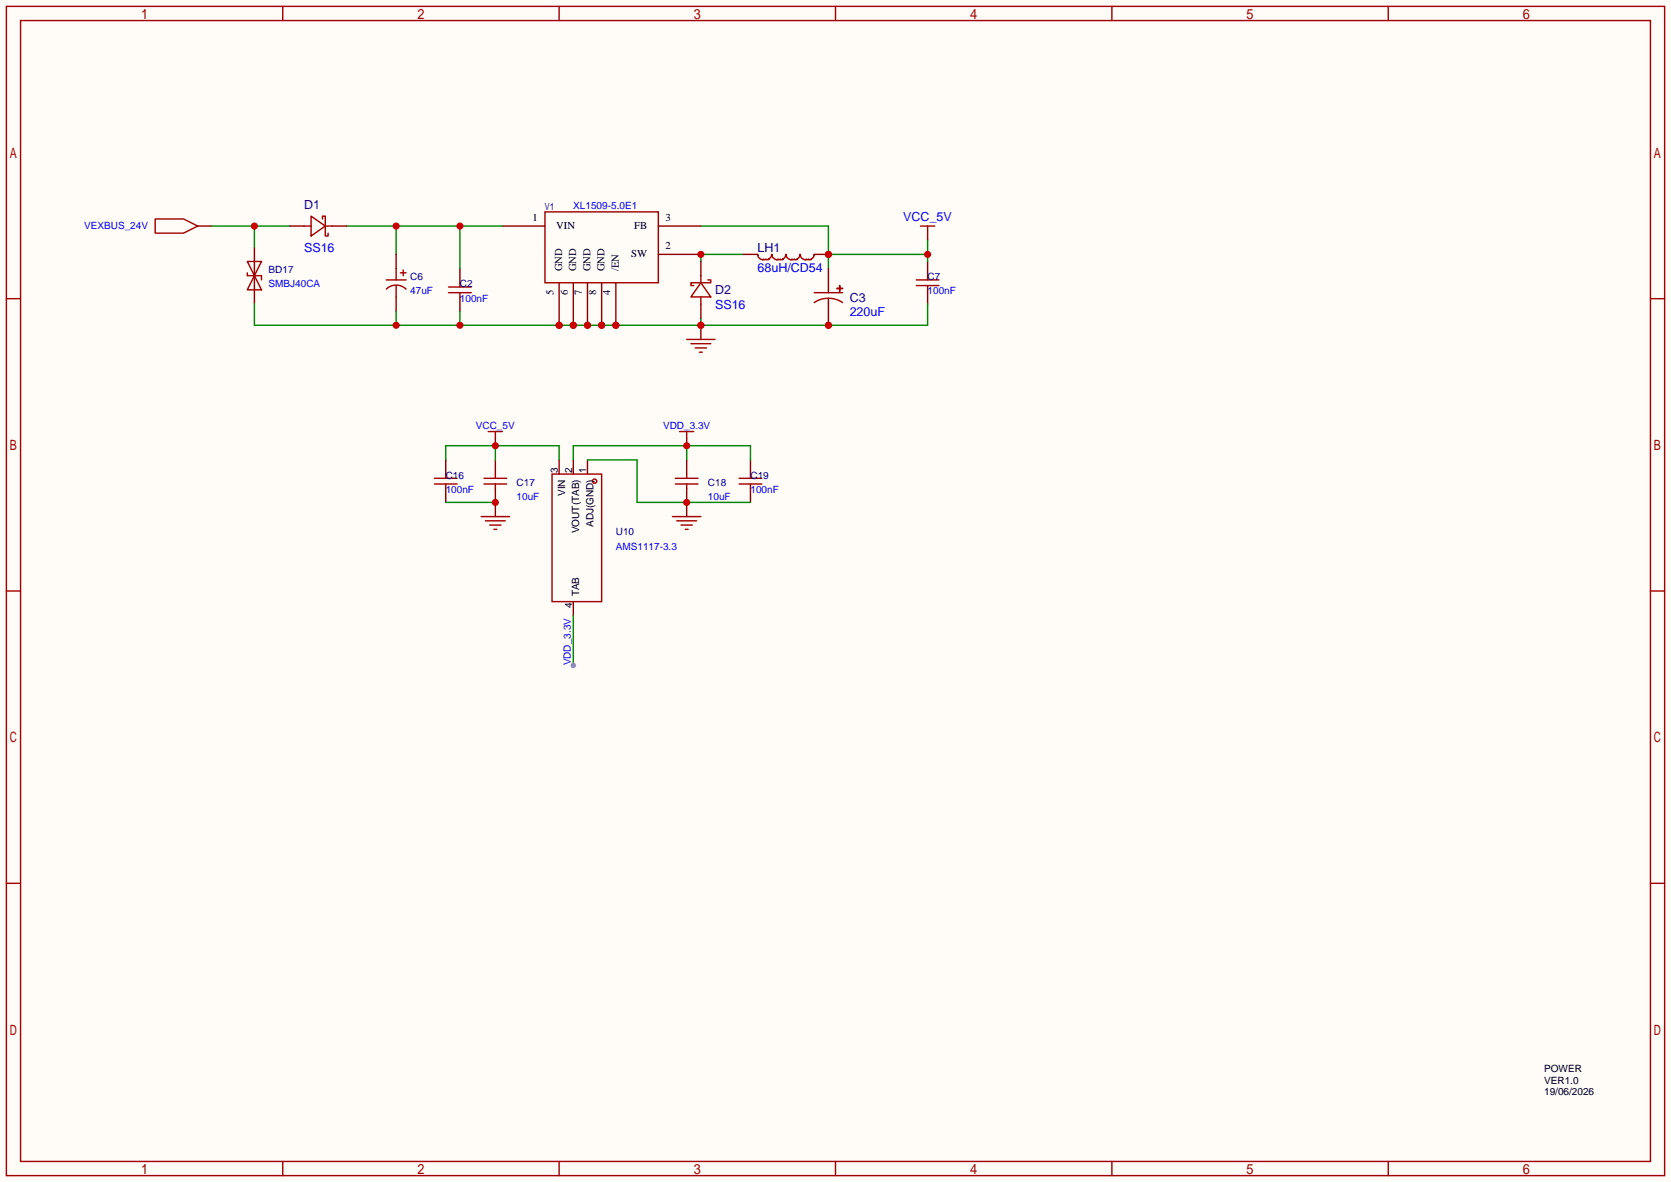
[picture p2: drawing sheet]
<svg xmlns="http://www.w3.org/2000/svg" width="299mm" height="212mm" viewBox="0 0 299 212" stroke-linecap="round" stroke-linejoin="round" font-family="sans-serif">
<path d="M0 0h299.5v211.8h-299.5z" fill="#fffcf7"/>
<g fill="none" stroke="#a10000" stroke-width=".25">
<path d="M1.1 1.1h297.2v209.6h-297.2zM3.7 3.7h292.1v204.5h-292.1zM50.7 1.1v2.6M100.2 1.1v2.6M149.7 1.1v2.6M199.3 1.1v2.6M248.8 1.1v2.6M1.1 53.5h2.6M44.3 46.9h2.6l-1.3 2.5zM44.3 48.9v.5h2.6v.8M45.6 49.4l1.3 2.5h-2.6zM80.4 52.5h4.1"/>
<path d="M80.4 51.4h4.1M82.4 50.7v.7M82.4 52.5v.7M164.2 51.2h4.1M164.2 50.2h4.1M165 40.5h2.5M166.2 40.5v2.6M166.2 49.4v.8M166.2 51.2v.7M295.8 53.5h2.5M77.9 86.7h4M77.9 85.7h4"/>
<path d="M79.9 85v.7M79.9 86.7v.8M132.5 86.7h4M132.5 85.7h4M134.5 85v.7M134.5 86.7v.8M1.1 105.9h2.6M295.8 105.9h2.5M1.1 158.3h2.6M295.8 158.3h2.5M50.7 208.2v2.5M100.2 208.2v2.5"/>
<path d="M149.7 208.2v2.5M199.3 208.2v2.5M248.8 208.2v2.5"/>
</g>
<path d="M45.6 44.3v10.2M82.4 48.1v2.6M82.4 53.2v2.6M166.2 43.1h.1M166.2 46.9v2.5M166.2 51.9v2.6M79.9 82.4v2.6M79.9 87.5v2.5M134.5 82.4v2.6M134.5 87.5v2.5" fill="none" stroke="#870000" stroke-width=".25"/>
<path d="M125.6 40.5h22.9v7.6M133.2 45.6h-7.6v1.3M148.5 45.6h17.7M166.2 43.1v3.8" fill="none" stroke="#008700" stroke-width=".25"/>
<g fill="#c00">
<circle cx="148.5" cy="45.6" r=".63"/>
<circle cx="166.2" cy="45.6" r=".63"/>
</g>
<path d="M45.6 54.5v3.8h120.6v-3.8M71 55.8v2.5M82.4 55.8v2.5M125.6 57v1.3" fill="none" stroke="#008700" stroke-width=".25"/>
<g fill="#c00">
<circle cx="82.4" cy="58.3" r=".63"/>
<circle cx="100.2" cy="58.3" r=".63"/>
<circle cx="71" cy="58.3" r=".63"/>
<circle cx="102.7" cy="58.3" r=".63"/>
<circle cx="105.3" cy="58.3" r=".63"/>
<circle cx="107.8" cy="58.3" r=".63"/>
<circle cx="110.4" cy="58.3" r=".63"/>
<circle cx="125.6" cy="58.3" r=".63"/>
<circle cx="148.5" cy="58.3" r=".63"/>
</g>
<path d="M97.7 38h20.3v12.7h-20.3z" fill="none" stroke="#a10000" stroke-width=".25"/>
<path d="M90 40.5h7.7M118 45.6h7.6" fill="none" stroke="#870000" stroke-width=".25"/>
<circle cx="125.6" cy="45.6" r=".63" fill="#c00"/>
<path d="M102.7 50.7v7.6" fill="none" stroke="#870000" stroke-width=".25"/>
<circle cx="102.7" cy="58.3" r=".63" fill="#c00"/>
<path d="M110.4 50.7v7.6M118 40.5h7.6" fill="none" stroke="#870000" stroke-width=".25"/>
<circle cx="110.4" cy="58.3" r=".63" fill="#c00"/>
<path d="M100.2 50.7v7.6" fill="none" stroke="#870000" stroke-width=".25"/>
<circle cx="100.2" cy="58.3" r=".63" fill="#c00"/>
<path d="M105.3 50.7v7.6" fill="none" stroke="#870000" stroke-width=".25"/>
<circle cx="105.3" cy="58.3" r=".63" fill="#c00"/>
<path d="M107.8 50.7v7.6" fill="none" stroke="#870000" stroke-width=".25"/>
<circle cx="107.8" cy="58.3" r=".63" fill="#c00"/>
<path d="M62.1 40.5h27.9M71 40.5v5.1M82.4 40.5v7.6" fill="none" stroke="#008700" stroke-width=".25"/>
<g fill="#c00">
<circle cx="82.4" cy="40.5" r=".63"/>
<circle cx="71" cy="40.5" r=".63"/>
</g>
<path d="M145.9 45.6h2.6" fill="none" stroke="#870000" stroke-width=".25"/>
<circle cx="148.5" cy="45.6" r=".63" fill="#c00"/>
<path d="M125.6 58.3v2.5M133.2 45.6h2.6" fill="none" stroke="#870000" stroke-width=".25"/>
<path d="M135.8 45.6v.1a1.05 1.05 0 0 0 .9 .9l.2-.2v.1l.4-.1 .1 .2 .4-.1h-.1a.95 .95 0 0 0 .6-.8v-.1v.1a1.05 1.05 0 0 0 .9 .9l.2-.2v.1l.4-.1 .1 .2 .4-.1h-.1a.95 .95 0 0 0 .6-.8v-.1l.1 .1a1.05 1.05 0 0 0 .9 .9l.2-.2v.1l.4-.1 .1 .2 .4-.1h-.2a.95 .95 0 0 0 .6-.8l.1-.1v.1a1.05 1.05 0 0 0 .9 .9l.2-.2v.1l.4-.1 .1 .2 .4-.1h-.1a.95 .95 0 0 0 .6-.8v-.1" fill="none" stroke="#a10000" stroke-width=".25"/>
<circle cx="125.6" cy="58.3" r=".63" fill="#c00"/>
<g fill="none" stroke="#a10000" stroke-width=".25">
<path d="M69.2 50.2h3.6M69.2 51.8a2.54 2.54 0 0 1 3.6 0M71 48.1v2.1M71 51.2v2M71.8 48.9h1M72.3 48.4v1M123.1 60.8h5M123.8 61.6h3.6M124.6 62.4h2M125.3 63.1h.6M86.7 86.7h4.1M86.7 85.7h4.1"/>
<path d="M88.8 85v.7M88.8 86.7v.8M98.9 85h8.9v22.8h-8.9zM121 86.7h4.1M121 85.7h4.1M123.1 85v.7M123.1 86.7v.8"/>
<circle cx="106.6" cy="86.2" r=".38"/>
</g>
<path d="M71 45.6v2.5M71 53.2v2.6M148.5 48.1v4.4M148.5 53.5v4.8M88.8 82.4v2.6M88.8 87.5v2.5M100.2 82.4v2.6M102.7 82.4v2.6M105.3 82.4v2.6M123.1 82.4v2.6M123.1 87.5v2.5M102.7 107.8v2.6" fill="none" stroke="#870000" stroke-width=".25"/>
<circle cx="148.5" cy="58.3" r=".63" fill="#c00"/>
<path d="M27.8 39.2h5.1l2.5 1.3-2.5 1.3h-5.1zM145.9 54.2a4.6 4.6 0 0 1 5.1 0M145.9 52.5h5.1M150 51.7h1zM150.5 51.2v1z" fill="none" stroke="#a10000" stroke-width=".25"/>
<path d="M38 40.5h13.9M45.6 40.5v3.8M88.8 79.9v2.5M79.9 82.4v-2.5h20.3v2.5" fill="none" stroke="#008700" stroke-width=".25"/>
<path d="M35.4 40.5h2.6" fill="none" stroke="#870000" stroke-width=".25"/>
<circle cx="45.6" cy="40.5" r=".63" fill="#c00"/>
<path d="M123.1 79.9v2.5M79.9 90h8.9M102.7 82.4v-2.5h31.8v2.5M105.3 82.4h8.9v7.6h20.3M102.7 110.4v8.9" fill="none" stroke="#008700" stroke-width=".25"/>
<circle cx="102.7" cy="119.3" r=".51" fill="#999"/>
<path d="M88.8 78.6v1.3" fill="none" stroke="#870000" stroke-width=".25"/>
<circle cx="88.8" cy="79.9" r=".63" fill="#c00"/>
<path d="M87.5 77.3h2.5M88.8 77.3v1.3" fill="none" stroke="#a10000" stroke-width=".25"/>
<path d="M123.1 78.6v1.3" fill="none" stroke="#870000" stroke-width=".25"/>
<circle cx="123.1" cy="79.9" r=".63" fill="#c00"/>
<path d="M121.8 77.3h2.5M123.1 77.3v1.3" fill="none" stroke="#a10000" stroke-width=".25"/>
<path d="M123.1 90v2.6" fill="none" stroke="#870000" stroke-width=".25"/>
<circle cx="123.1" cy="90" r=".63" fill="#c00"/>
<path d="M120.5 92.6h5.1M121.3 93.3h3.5M122 94.1h2.1M122.8 94.9h.5" fill="none" stroke="#a10000" stroke-width=".25"/>
<path d="M88.8 90v2.6" fill="none" stroke="#870000" stroke-width=".25"/>
<circle cx="88.8" cy="90" r=".63" fill="#c00"/>
<path d="M55.8 38.7l2.5 1.8-2.5 1.8zM57.8 39.2v-.5h.5v3.6h.5v-.5M54.5 40.5h1.3M58.3 40.5h1.3M125.6 50.7l1.8 2.5h-3.6zM125.6 49.4v1.3M125.6 53.2v1.3M126.9 50.2h.5v.5h-3.6v.5h.5M86.2 92.6h5.1M87 93.3h3.6M87.8 94.1h2M88.5 94.9h.5" fill="none" stroke="#a10000" stroke-width=".25"/>
<path d="M51.9 40.5h2.6M59.6 40.5h2.5M125.6 46.9v2.5M125.6 54.5v2.5" fill="none" stroke="#870000" stroke-width=".25"/>
<g font-size="2.2" fill="#000080">
<text x="54.5" y="37.5">D1</text>
<text x="135.8" y="45.1">LH1</text>
<text x="128.1" y="52.8">D2</text>
<text x="152.3" y="54">C3</text>
</g>
<g font-size="2.2" fill="#00f">
<text x="161.9" y="39.6">VCC_5V</text>
<text x="54.5" y="45.1">SS16</text>
<text x="135.8" y="48.7">68uH/CD54</text>
<text x="128.1" y="55.3">SS16</text>
<text x="152.3" y="56.6">220uF</text>
</g>
<g font-size="1.9">
<text x="95.4" y="39.5">1</text>
<text x="99.7" y="41.1">VIN</text>
<text x="113.6" y="41.1">FB</text>
<text x="119.3" y="39.5">3</text>
<text x="113.1" y="46.1">SW</text>
<text x="119.3" y="44.6">2</text>
<text x="99.2" y="52.9" transform="rotate(-90 99.2 52.9)">5</text>
<text x="100.7" y="48.6" transform="rotate(-90 100.7 48.6)">GND</text>
<text x="101.8" y="52.9" transform="rotate(-90 101.8 52.9)">6</text>
<text x="103.3" y="48.6" transform="rotate(-90 103.3 48.6)">GND</text>
<text x="104.3" y="52.9" transform="rotate(-90 104.3 52.9)">7</text>
<text x="105.8" y="48.6" transform="rotate(-90 105.8 48.6)">GND</text>
<text x="106.8" y="52.9" transform="rotate(-90 106.8 52.9)">8</text>
<text x="108.4" y="48.6" transform="rotate(-90 108.4 48.6)">GND</text>
<text x="109.4" y="52.9" transform="rotate(-90 109.4 52.9)">4</text>
<text x="110.9" y="48.6" transform="rotate(-90 110.9 48.6)">/EN</text>
</g>
<g font-size="1.8" fill="#00f">
<text x="15.1" y="41.1">VEXBUS_24V</text>
<text x="102.7" y="37.5">XL1509-5.0E1</text>
<text x="48.1" y="51.5">SMBJ40CA</text>
<text x="73.5" y="52.8">47uF</text>
<text x="166.2" y="52.8">100nF</text>
<text x="82.4" y="54">100nF</text>
<text x="85.3" y="76.9">VCC_5V</text>
<text x="118.8" y="76.9">VDD_3.3V</text>
<text x="79.9" y="88.3">100nF</text>
<text x="92.6" y="89.6">10uF</text>
<text x="126.9" y="89.6">10uF</text>
<text x="134.5" y="88.3">100nF</text>
<text x="110.4" y="98.5">AMS1117-3.3</text>
<text x="102.3" y="119.3" transform="rotate(-90 102.3 119.3)">VDD_3.3V</text>
</g>
<g font-size="1.8" fill="#000080">
<text x="48.1" y="49">BD17</text>
<text x="73.5" y="50.2">C6</text>
<text x="82.4" y="51.5">C2</text>
<text x="166.2" y="50.2">C7</text>
<text x="79.9" y="85.8">C16</text>
<text x="92.6" y="87.1">C17</text>
<text x="126.9" y="87.1">C18</text>
<text x="134.5" y="85.8">C19</text>
<text x="110.4" y="95.9">U10</text>
</g>
<g font-size="1.8">
<text x="100" y="84.8" transform="rotate(-90 100 84.8)">3</text>
<text x="101.3" y="88.9" transform="rotate(-90 101.3 88.9)">VIN</text>
<text x="102.5" y="84.8" transform="rotate(-90 102.5 84.8)">2</text>
<text x="105.1" y="84.8" transform="rotate(-90 105.1 84.8)">1</text>
<text x="103.8" y="95.6" transform="rotate(-90 103.8 95.6)">VOUT(TAB)</text>
<text x="106.3" y="94.5" transform="rotate(-90 106.3 94.5)">ADJ(GND)</text>
<text x="103.8" y="106.9" transform="rotate(-90 103.8 106.9)">TAB</text>
<text x="102.5" y="108.9" transform="rotate(-90 102.5 108.9)">4</text>
<text x="276.7" y="192.2">POWER</text>
<text x="276.7" y="194.2">VER1.0</text>
<text x="276.7" y="196.3">19/06/2026</text>
</g>
<text font-size="1.7" fill="#000080" x="97.7" y="37.6">V1</text>
</svg>
